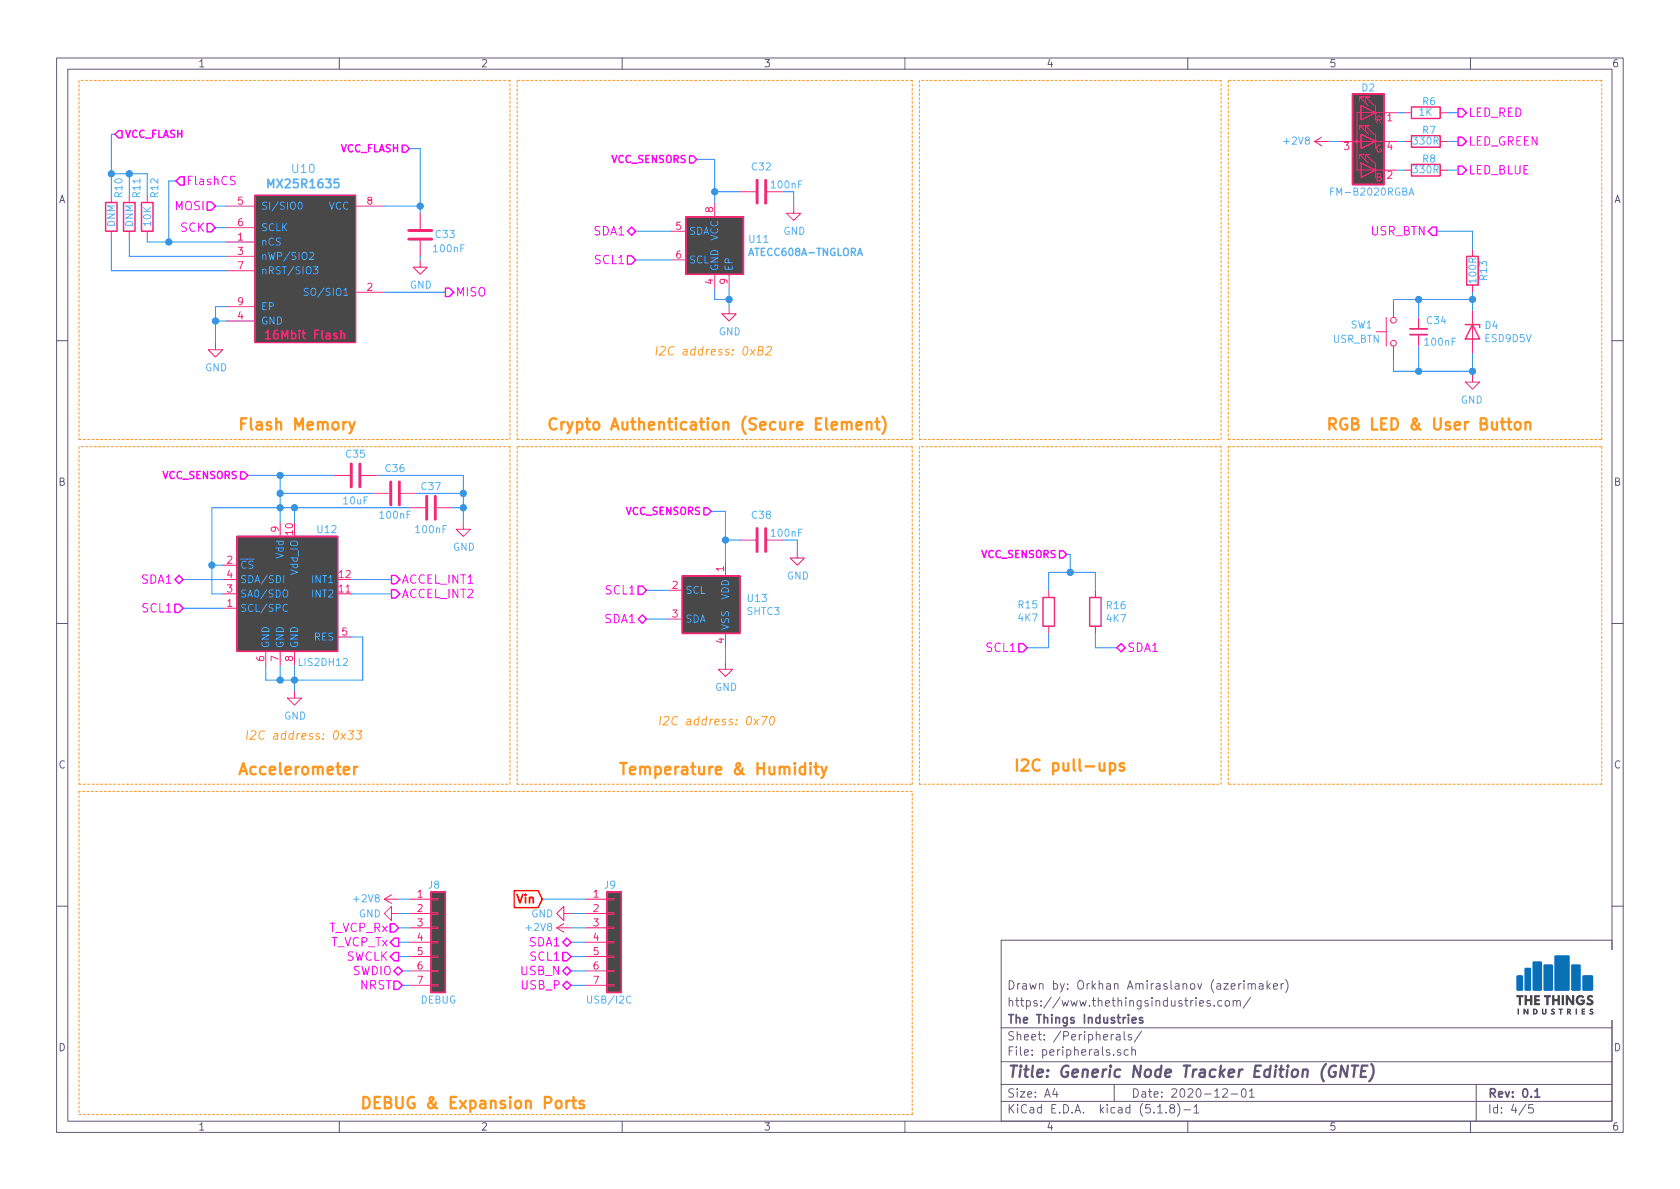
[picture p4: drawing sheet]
EESchema Schematic File Version 4
EELAYER 30 0
EELAYER END
$Descr A4 11693 8268
encoding utf-8
Sheet 4 5
Title "Generic Node Tracker Edition (GNTE)"
Date "2020-12-01"
Rev "0.1"
Comp "The Things Industries"
Comment1 "https://www.thethingsindustries.com/"
Comment2 "Drawn by: Orkhan Amiraslanov (azerimaker)"
Comment3 ""
Comment4 ""
$EndDescr
Text HLabel 1725 3300 0    50   Input ~ 10
VCC_SENSORS
Text HLabel 2850 1025 0    50   Input ~ 10
VCC_FLASH
Text HLabel 4950 3550 0    50   Input ~ 10
VCC_SENSORS
$Comp
L pcb-LR1110-rescue:MX25R1635-node-lib-v1-pcb-LR1110-rescue U10
U 1 1
P 1775 1425
F 0 "U10" H 2112 1687 59  0000 C CNN
F 1 "MX25R1635" H 2112 1582 59  0000 C CNB
F 2 "node-lib-v1:FLASH_UFDFN-8-MX25R1635F" H 1775 1425 59  0001 C CNN
F 3 "" H 1775 1425 59  0001 C CNN
F 4 "MX25R1635FZUIL0" H 1775 1425 50  0001 C CNN "MPN"
F 5 "https://www.digikey.com/short/zwbqjc" H 1775 1425 50  0001 C CNN "URL"
	1    1775 1425
	1    0    0    -1  
$EndComp
$Comp
L power:GND #PWR063
U 1 1
P 2050 4800
F 0 "#PWR063" H 2050 4550 50  0001 C CNN
F 1 "GND" H 2055 4627 50  0000 C CNN
F 2 "" H 2050 4800 50  0001 C CNN
F 3 "" H 2050 4800 50  0001 C CNN
	1    2050 4800
	1    0    0    -1  
$EndComp
Wire Wire Line
	1850 4625 1850 4725
Wire Wire Line
	1850 4725 1950 4725
Wire Wire Line
	2050 4725 2050 4800
Connection ~ 1950 4725
Wire Wire Line
	1950 4725 2050 4725
Wire Wire Line
	1950 4625 1950 4725
Wire Wire Line
	2050 4625 2050 4725
Connection ~ 2050 4725
Wire Wire Line
	2450 4425 2525 4425
Wire Wire Line
	2525 4425 2525 4725
Wire Wire Line
	2525 4725 2050 4725
$Comp
L Device:C C35
U 1 1
P 2475 3300
F 0 "C35" V 2325 3300 50  0000 C CNN
F 1 "10uF" V 2650 3300 50  0000 C CNN
F 2 "Capacitor_SMD:C_0402_1005Metric" H 2513 3150 50  0001 C CNN
F 3 "~" H 2475 3300 50  0001 C CNN
F 4 "JMK107ABJ106KA-T" V 2475 3300 50  0001 C CNN "MPN"
F 5 "" H 2475 3300 50  0001 C CNN "DNM_MPN"
F 6 "https://lcsc.com/product-detail/Others_Taiyo-Yuden_JMK107ABJ106KA-T_Taiyo-Yuden-JMK107ABJ106KA-T_C319196.html" H 2475 3300 50  0001 C CNN "URL"
F 7 "C1608X5R0J106K080AB" H 2475 3300 50  0001 C CNN "ALT_MPN"
	1    2475 3300
	0    1    1    0   
$EndComp
$Comp
L Device:C C36
U 1 1
P 2750 3425
F 0 "C36" V 2575 3425 50  0000 C CNN
F 1 "100nF" V 2900 3425 50  0000 C CNN
F 2 "Capacitor_SMD:C_0402_1005Metric" H 2788 3275 50  0001 C CNN
F 3 "~" H 2750 3425 50  0001 C CNN
F 4 "CC0402KRX7R7BB104" H 2750 3425 50  0001 C CNN "MPN"
F 5 "https://lcsc.com/product-detail/Multilayer-Ceramic-Capacitors-MLCC-SMD-SMT_YAGEO-CC0402KRX7R7BB104_C60474.html" H 2750 3425 50  0001 C CNN "URL"
	1    2750 3425
	0    1    1    0   
$EndComp
$Comp
L Device:C C37
U 1 1
P 3000 3525
F 0 "C37" V 2850 3525 50  0000 C CNN
F 1 "100nF" V 3150 3525 50  0000 C CNN
F 2 "Capacitor_SMD:C_0402_1005Metric" H 3038 3375 50  0001 C CNN
F 3 "~" H 3000 3525 50  0001 C CNN
F 4 "CC0402KRX7R7BB104" H 3000 3525 50  0001 C CNN "MPN"
F 5 "https://lcsc.com/product-detail/Multilayer-Ceramic-Capacitors-MLCC-SMD-SMT_YAGEO-CC0402KRX7R7BB104_C60474.html" H 3000 3525 50  0001 C CNN "URL"
	1    3000 3525
	0    1    1    0   
$EndComp
Wire Wire Line
	1725 3300 1950 3300
Wire Wire Line
	2325 3300 1950 3300
Connection ~ 1950 3300
Wire Wire Line
	1950 3300 1950 3425
Wire Wire Line
	2600 3425 1950 3425
Connection ~ 1950 3425
Wire Wire Line
	1950 3425 1950 3525
Wire Wire Line
	2850 3525 2050 3525
Connection ~ 1950 3525
Wire Wire Line
	1950 3525 1950 3625
Wire Wire Line
	2050 3625 2050 3525
Connection ~ 2050 3525
Wire Wire Line
	2050 3525 1950 3525
$Comp
L power:GND #PWR058
U 1 1
P 3225 3625
F 0 "#PWR058" H 3225 3375 50  0001 C CNN
F 1 "GND" H 3230 3452 50  0000 C CNN
F 2 "" H 3225 3625 50  0001 C CNN
F 3 "" H 3225 3625 50  0001 C CNN
	1    3225 3625
	1    0    0    -1  
$EndComp
Wire Wire Line
	2625 3300 3225 3300
Wire Wire Line
	3225 3300 3225 3425
Wire Wire Line
	2900 3425 3225 3425
Connection ~ 3225 3425
Wire Wire Line
	3225 3425 3225 3525
Wire Wire Line
	3150 3525 3225 3525
Connection ~ 3225 3525
Wire Wire Line
	3225 3525 3225 3625
Wire Wire Line
	1550 3925 1475 3925
Wire Wire Line
	1475 3925 1475 3525
Wire Wire Line
	1475 3525 1950 3525
Wire Wire Line
	1550 4225 1275 4225
Wire Wire Line
	1550 4025 1275 4025
Wire Wire Line
	2450 4125 2725 4125
Text Notes 1700 5150 0    59   Italic 0
I2C address: 0x33
Wire Wire Line
	1550 4125 1475 4125
Wire Wire Line
	1475 4125 1475 3925
Connection ~ 1475 3925
Wire Notes Line
	550  3100 550  5450
Wire Notes Line
	550  5450 3550 5450
Wire Notes Line
	3550 5450 3550 3100
Wire Notes Line
	3550 3100 550  3100
Text Notes 1650 5400 0    79   ~ 16
Accelerometer
Text HLabel 2725 4125 2    59   Output ~ 0
ACCEL_INT2
$Comp
L Device:C C33
U 1 1
P 2925 1625
F 0 "C33" H 2750 1625 50  0000 C CNN
F 1 "100nF" H 2725 1725 50  0000 C CNN
F 2 "Capacitor_SMD:C_0402_1005Metric" H 2963 1475 50  0001 C CNN
F 3 "~" H 2925 1625 50  0001 C CNN
F 4 "CC0402KRX7R7BB104" H 2925 1625 50  0001 C CNN "MPN"
F 5 "https://lcsc.com/product-detail/Multilayer-Ceramic-Capacitors-MLCC-SMD-SMT_YAGEO-CC0402KRX7R7BB104_C60474.html" H 2925 1625 50  0001 C CNN "URL"
	1    2925 1625
	-1   0    0    1   
$EndComp
$Comp
L power:GND #PWR052
U 1 1
P 2925 1800
F 0 "#PWR052" H 2925 1550 50  0001 C CNN
F 1 "GND" H 2930 1627 50  0000 C CNN
F 2 "" H 2925 1800 50  0001 C CNN
F 3 "" H 2925 1800 50  0001 C CNN
	1    2925 1800
	1    0    0    -1  
$EndComp
Wire Wire Line
	2925 1775 2925 1800
$Comp
L power:GND #PWR054
U 1 1
P 1500 2375
F 0 "#PWR054" H 1500 2125 50  0001 C CNN
F 1 "GND" H 1505 2202 50  0000 C CNN
F 2 "" H 1500 2375 50  0001 C CNN
F 3 "" H 1500 2375 50  0001 C CNN
	1    1500 2375
	1    0    0    -1  
$EndComp
Wire Wire Line
	2925 1025 2925 1425
Connection ~ 2925 1425
Wire Wire Line
	2925 1425 2925 1475
Wire Wire Line
	1575 2225 1500 2225
Wire Wire Line
	1500 2225 1500 2375
Wire Wire Line
	1575 1425 1500 1425
Wire Wire Line
	1575 1575 1500 1575
$Comp
L Device:R R11
U 1 1
P 900 1500
F 0 "R11" V 950 1625 50  0000 L CNN
F 1 "DNM" V 900 1425 50  0000 L CNN
F 2 "Resistor_SMD:R_0402_1005Metric" V 830 1500 50  0001 C CNN
F 3 "~" H 900 1500 50  0001 C CNN
F 4 "DNM" H 900 1500 50  0001 C CNN "MPN"
F 5 "~" H 900 1500 50  0001 C CNN "URL"
	1    900  1500
	1    0    0    -1  
$EndComp
$Comp
L Device:R R10
U 1 1
P 775 1500
F 0 "R10" V 825 1625 50  0000 L CNN
F 1 "DNM" V 775 1425 50  0000 L CNN
F 2 "Resistor_SMD:R_0402_1005Metric" V 705 1500 50  0001 C CNN
F 3 "~" H 775 1500 50  0001 C CNN
F 4 "DNM" H 775 1500 50  0001 C CNN "MPN"
F 5 "~" H 775 1500 50  0001 C CNN "URL"
	1    775  1500
	1    0    0    -1  
$EndComp
Text HLabel 800  925  2    50   Input ~ 10
VCC_FLASH
Wire Wire Line
	775  1200 775  1350
Wire Wire Line
	900  1350 900  1200
Connection ~ 900  1200
Wire Wire Line
	900  1200 775  1200
Wire Wire Line
	1025 1350 1025 1200
Wire Wire Line
	1025 1200 900  1200
Wire Wire Line
	1025 1675 1025 1650
Wire Wire Line
	900  1775 900  1650
Wire Wire Line
	900  1775 1575 1775
Wire Wire Line
	775  1875 775  1650
Wire Wire Line
	775  1875 1575 1875
Text HLabel 1500 1425 0    59   Input ~ 0
MOSI
Text HLabel 1500 1575 0    59   Input ~ 0
SCK
Wire Notes Line
	550  3050 3550 3050
Wire Notes Line
	3550 3050 3550 550 
Wire Notes Line
	3550 550  550  550 
Wire Notes Line
	550  550  550  3050
Text Notes 1650 3000 0    79   ~ 16
Flash Memory
Wire Wire Line
	2675 1425 2925 1425
Text HLabel 3100 2025 2    59   Output ~ 0
MISO
Wire Wire Line
	1575 2125 1500 2125
Wire Wire Line
	1500 2125 1500 2225
Connection ~ 1500 2225
Wire Wire Line
	2850 1025 2925 1025
$Comp
L Device:C C32
U 1 1
P 5300 1325
F 0 "C32" V 5125 1325 50  0000 C CNN
F 1 "100nF" V 5250 1500 50  0000 C CNN
F 2 "Capacitor_SMD:C_0402_1005Metric" H 5338 1175 50  0001 C CNN
F 3 "~" H 5300 1325 50  0001 C CNN
F 4 "CC0402KRX7R7BB104" H 5300 1325 50  0001 C CNN "MPN"
F 5 "https://lcsc.com/product-detail/Multilayer-Ceramic-Capacitors-MLCC-SMD-SMT_YAGEO-CC0402KRX7R7BB104_C60474.html" H 5300 1325 50  0001 C CNN "URL"
	1    5300 1325
	0    1    1    0   
$EndComp
$Comp
L power:GND #PWR053
U 1 1
P 5075 2125
F 0 "#PWR053" H 5075 1875 50  0001 C CNN
F 1 "GND" H 5080 1952 50  0000 C CNN
F 2 "" H 5075 2125 50  0001 C CNN
F 3 "" H 5075 2125 50  0001 C CNN
	1    5075 2125
	1    0    0    -1  
$EndComp
$Comp
L power:GND #PWR051
U 1 1
P 5525 1425
F 0 "#PWR051" H 5525 1175 50  0001 C CNN
F 1 "GND" H 5530 1252 50  0000 C CNN
F 2 "" H 5525 1425 50  0001 C CNN
F 3 "" H 5525 1425 50  0001 C CNN
	1    5525 1425
	1    0    0    -1  
$EndComp
Wire Wire Line
	5075 2000 5075 2075
Wire Wire Line
	4975 2000 4975 2075
Wire Wire Line
	4975 2075 5075 2075
Connection ~ 5075 2075
Wire Wire Line
	5075 2075 5075 2125
Wire Wire Line
	5450 1325 5525 1325
Wire Wire Line
	5525 1325 5525 1425
Wire Wire Line
	4975 1100 4975 1325
Wire Wire Line
	5150 1325 4975 1325
Connection ~ 4975 1325
Wire Wire Line
	4975 1325 4975 1400
$Comp
L Security:ATECC608A-MAHDA U11
U 1 1
P 4975 1700
F 0 "U11" H 4745 1746 50  0000 R CNN
F 1 "ATECC608A-TNGLORA" H 4745 1655 50  0000 R CNB
F 2 "Package_DFN_QFN:DFN-8-1EP_3x2mm_P0.5mm_EP1.3x1.5mm" H 4975 1700 50  0001 C CNN
F 3 "http://ww1.microchip.com/downloads/en/DeviceDoc/ATECC608A-CryptoAuthentication-Device-Summary-Data-Sheet-DS40001977B.pdf" H 5125 1950 50  0001 C CNN
F 4 "ATECC608A-TNGLORAU-B" H 4975 1700 50  0001 C CNN "MPN"
F 5 "https://www.microchip.com/wwwproducts/en/ATECC608A-TNGLORA" H 4975 1700 50  0001 C CNN "URL"
	1    4975 1700
	-1   0    0    -1  
$EndComp
Wire Notes Line
	3600 550  3600 3050
Wire Notes Line
	3600 3050 6350 3050
Wire Notes Line
	6350 3050 6350 550 
Wire Notes Line
	6350 550  3600 550 
Text Notes 3800 3000 0    79   ~ 16
Crypto Authentication (Secure Element)
Text Notes 9225 3000 0    79   ~ 16
RGB LED & User Button
Wire Notes Line
	6400 550  6400 3050
Wire Notes Line
	6400 3050 8500 3050
Wire Notes Line
	8500 3050 8500 550 
Wire Notes Line
	8500 550  6400 550 
Wire Notes Line
	8550 550  8550 3050
Wire Notes Line
	8550 3050 11150 3050
Wire Notes Line
	11150 3050 11150 550 
Wire Notes Line
	11150 550  8550 550 
Text Notes 4550 2475 0    59   Italic 0
I2C address: 0xB2
$Comp
L Device:C C38
U 1 1
P 5300 3750
F 0 "C38" V 5125 3750 50  0000 C CNN
F 1 "100nF" V 5250 3925 50  0000 C CNN
F 2 "Capacitor_SMD:C_0402_1005Metric" H 5338 3600 50  0001 C CNN
F 3 "~" H 5300 3750 50  0001 C CNN
F 4 "CC0402KRX7R7BB104" H 5300 3750 50  0001 C CNN "MPN"
F 5 "https://lcsc.com/product-detail/Multilayer-Ceramic-Capacitors-MLCC-SMD-SMT_YAGEO-CC0402KRX7R7BB104_C60474.html" H 5300 3750 50  0001 C CNN "URL"
	1    5300 3750
	0    1    1    0   
$EndComp
$Comp
L power:GND #PWR059
U 1 1
P 5550 3825
F 0 "#PWR059" H 5550 3575 50  0001 C CNN
F 1 "GND" H 5555 3652 50  0000 C CNN
F 2 "" H 5550 3825 50  0001 C CNN
F 3 "" H 5550 3825 50  0001 C CNN
	1    5550 3825
	1    0    0    -1  
$EndComp
Wire Wire Line
	5450 3750 5550 3750
Wire Wire Line
	5550 3750 5550 3825
Wire Wire Line
	4950 3550 5050 3550
Wire Wire Line
	5050 3550 5050 3750
Wire Wire Line
	5150 3750 5050 3750
Connection ~ 5050 3750
Wire Wire Line
	5050 3750 5050 3900
Wire Wire Line
	4650 4100 4500 4100
Wire Wire Line
	4500 4300 4650 4300
$Comp
L power:GND #PWR062
U 1 1
P 5050 4600
F 0 "#PWR062" H 5050 4350 50  0001 C CNN
F 1 "GND" H 5055 4427 50  0000 C CNN
F 2 "" H 5050 4600 50  0001 C CNN
F 3 "" H 5050 4600 50  0001 C CNN
	1    5050 4600
	1    0    0    -1  
$EndComp
Wire Wire Line
	5050 4500 5050 4600
Text Notes 4300 5400 0    79   ~ 16
Temperature & Humidity
Text Notes 4575 5050 0    59   Italic 0
I2C address: 0x70
Wire Notes Line
	3600 5450 6350 5450
Wire Notes Line
	6350 5450 6350 3100
Wire Notes Line
	6350 3100 3600 3100
Wire Notes Line
	3600 3100 3600 5450
Wire Wire Line
	4425 1800 4675 1800
Wire Wire Line
	4850 1100 4975 1100
Wire Wire Line
	4425 1600 4675 1600
Wire Wire Line
	7625 4400 7625 4500
Wire Wire Line
	7300 4400 7300 4500
Connection ~ 7450 3975
Wire Wire Line
	7300 3975 7300 4100
Wire Wire Line
	7450 3975 7300 3975
Wire Wire Line
	7625 3975 7625 4100
Wire Wire Line
	7450 3975 7625 3975
Wire Wire Line
	7450 3850 7450 3975
Wire Wire Line
	7425 3850 7450 3850
Text Notes 7050 5375 0    79   ~ 16
I2C pull-ups
Text HLabel 7425 3850 0    50   Input ~ 10
VCC_SENSORS
$Comp
L Device:R R16
U 1 1
P 7625 4250
F 0 "R16" H 7695 4296 50  0000 L CNN
F 1 "4K7" H 7695 4205 50  0000 L CNN
F 2 "Resistor_SMD:R_0402_1005Metric" V 7555 4250 50  0001 C CNN
F 3 "~" H 7625 4250 50  0001 C CNN
F 4 "AC0402FR-074K7L" H 7625 4250 50  0001 C CNN "MPN"
F 5 "https://lcsc.com/product-detail/Chip-Resistor-Surface-Mount_YAGEO-AC0402FR-074K7L_C174364.html" H 7625 4250 50  0001 C CNN "URL"
	1    7625 4250
	1    0    0    -1  
$EndComp
$Comp
L Device:R R15
U 1 1
P 7300 4250
F 0 "R15" H 7231 4204 50  0000 R CNN
F 1 "4K7" H 7231 4295 50  0000 R CNN
F 2 "Resistor_SMD:R_0402_1005Metric" V 7230 4250 50  0001 C CNN
F 3 "~" H 7300 4250 50  0001 C CNN
F 4 "AC0402FR-074K7L" H 7300 4250 50  0001 C CNN "MPN"
F 5 "https://lcsc.com/product-detail/Chip-Resistor-Surface-Mount_YAGEO-AC0402FR-074K7L_C174364.html" H 7300 4250 50  0001 C CNN "URL"
	1    7300 4250
	1    0    0    1   
$EndComp
Text Notes 2500 7725 0    79   ~ 16
DEBUG & Expansion Ports
Text HLabel 1225 1250 2    59   Input ~ 0
FlashCS
$Comp
L Device:R R12
U 1 1
P 1025 1500
F 0 "R12" V 1075 1625 50  0000 L CNN
F 1 "10K" V 1025 1425 50  0000 L CNN
F 2 "Resistor_SMD:R_0402_1005Metric" V 955 1500 50  0001 C CNN
F 3 "~" H 1025 1500 50  0001 C CNN
F 4 "AC0402JR-0710KL" H 1025 1500 50  0001 C CNN "MPN"
F 5 "https://lcsc.com/product-detail/Chip-Resistor-Surface-Mount_YAGEO-AC0402JR-0710KL_C144731.html" H 1025 1500 50  0001 C CNN "URL"
	1    1025 1500
	1    0    0    -1  
$EndComp
Wire Wire Line
	3975 6550 4075 6550
Wire Notes Line
	6400 3100 6400 5450
Wire Notes Line
	6400 5450 8500 5450
Wire Notes Line
	8500 5450 8500 3100
Wire Notes Line
	8500 3100 6400 3100
Wire Notes Line
	11150 3100 11150 5450
Wire Notes Line
	11150 5450 8550 5450
Wire Notes Line
	8550 5450 8550 3100
Wire Notes Line
	8550 3100 11150 3100
$Comp
L power:+2V8 #PWR065
U 1 1
P 2775 6250
F 0 "#PWR065" H 2775 6100 50  0001 C CNN
F 1 "+2V8" V 2775 6475 50  0000 C CNN
F 2 "" H 2775 6250 50  0001 C CNN
F 3 "" H 2775 6250 50  0001 C CNN
	1    2775 6250
	0    -1   -1   0   
$EndComp
Text HLabel 2775 6550 0    59   Output ~ 0
T_VCP_Tx
Text HLabel 2775 6450 0    59   Input ~ 0
T_VCP_Rx
Wire Notes Line
	550  5500 550  7750
Wire Notes Line
	550  7750 6350 7750
Wire Notes Line
	6350 7750 6350 5500
Wire Notes Line
	6350 5500 550  5500
Wire Wire Line
	4075 6650 3975 6650
Wire Wire Line
	800  925  775  925 
Wire Wire Line
	775  925  775  1200
Connection ~ 775  1200
Wire Wire Line
	1025 1675 1175 1675
Wire Wire Line
	1225 1250 1175 1250
Wire Wire Line
	1175 1250 1175 1675
Connection ~ 1175 1675
Wire Wire Line
	1175 1675 1575 1675
Text HLabel 4850 1100 0    50   Input ~ 10
VCC_SENSORS
Text HLabel 4500 4300 0    59   BiDi ~ 0
SDA1
Text HLabel 4500 4100 0    59   Input ~ 0
SCL1
Text HLabel 1275 4225 0    59   Input ~ 0
SCL1
Text HLabel 1275 4025 0    59   BiDi ~ 0
SDA1
Text HLabel 4425 1600 0    59   BiDi ~ 0
SDA1
Text HLabel 4425 1800 0    59   Input ~ 0
SCL1
Text HLabel 7150 4500 0    59   Input ~ 0
SCL1
Text HLabel 7775 4500 2    59   BiDi ~ 0
SDA1
$Comp
L Device:R R7
U 1 1
P 9925 975
F 0 "R7" V 10000 1050 50  0000 R CNN
F 1 "330R" V 9925 1075 50  0000 R CNN
F 2 "Resistor_SMD:R_0402_1005Metric" V 9855 975 50  0001 C CNN
F 3 "~" H 9925 975 50  0001 C CNN
F 4 "AC0402FR-07330RL" H 9925 975 50  0001 C CNN "MPN"
F 5 "https://lcsc.com/product-detail/Chip-Resistor-Surface-Mount_YAGEO-AC0402FR-07330RL_C226996.html" H 9925 975 50  0001 C CNN "URL"
	1    9925 975 
	0    1    -1   0   
$EndComp
$Comp
L power:+2V8 #PWR049
U 1 1
P 9250 975
F 0 "#PWR049" H 9250 825 50  0001 C CNN
F 1 "+2V8" V 9250 1200 50  0000 C CNN
F 2 "" H 9250 975 50  0001 C CNN
F 3 "" H 9250 975 50  0001 C CNN
	1    9250 975 
	0    -1   -1   0   
$EndComp
$Comp
L Device:R R6
U 1 1
P 9925 775
F 0 "R6" V 10000 850 50  0000 R CNN
F 1 "1K" V 9925 825 50  0000 R CNN
F 2 "Resistor_SMD:R_0402_1005Metric" V 9855 775 50  0001 C CNN
F 3 "~" H 9925 775 50  0001 C CNN
F 4 "RC0402FR-071KL" H 9925 775 50  0001 C CNN "MPN"
F 5 "https://lcsc.com/product-detail/Chip-Resistor-Surface-Mount_1KR-1001-1_C106235.html" H 9925 775 50  0001 C CNN "URL"
	1    9925 775 
	0    1    -1   0   
$EndComp
$Comp
L pcb-LR1110-rescue:FM-B2020RGBA-node-lib-v1-pcb-LR1110-rescue D2
U 1 1
P 9525 975
AR Path="/5F82CE67" Ref="D2"  Part="1" 
AR Path="/5EB1DE63/5F82CE67" Ref="D2"  Part="1" 
F 0 "D2" H 9525 1350 50  0000 C CNN
F 1 "FM-B2020RGBA" H 9500 625 50  0000 C CNN
F 2 "LED_SMD:LED_Cree-PLCC4_2x2mm_CW" H 9525 925 50  0001 C CNN
F 3 "~" H 9525 925 50  0001 C CNN
F 4 "FM-B2020RGBA-HG" H 9525 975 50  0001 C CNN "MPN"
F 5 "https://lcsc.com/product-detail/Light-Emitting-Diodes-LED_Foshan-NationStar-Optoelectronics-FM-B2020RGBA-HG_C108793.html" H 9525 975 50  0001 C CNN "URL"
	1    9525 975 
	-1   0    0    -1  
$EndComp
$Comp
L Device:R R8
U 1 1
P 9925 1175
F 0 "R8" V 10000 1250 50  0000 R CNN
F 1 "330R" V 9925 1275 50  0000 R CNN
F 2 "Resistor_SMD:R_0402_1005Metric" V 9855 1175 50  0001 C CNN
F 3 "~" H 9925 1175 50  0001 C CNN
F 4 "AC0402FR-07330RL" H 9925 1175 50  0001 C CNN "MPN"
F 5 "https://lcsc.com/product-detail/Chip-Resistor-Surface-Mount_YAGEO-AC0402FR-07330RL_C226996.html" H 9925 1175 50  0001 C CNN "URL"
	1    9925 1175
	0    1    -1   0   
$EndComp
Wire Wire Line
	9250 975  9325 975 
Wire Wire Line
	9725 775  9775 775 
Wire Wire Line
	9775 975  9725 975 
Wire Wire Line
	9725 1175 9775 1175
Text HLabel 10150 775  2    59   Output ~ 0
LED_RED
Wire Wire Line
	10075 775  10150 775 
Text HLabel 10150 975  2    59   Output ~ 0
LED_GREEN
Wire Wire Line
	10150 975  10075 975 
Wire Wire Line
	10075 1175 10150 1175
Wire Wire Line
	7150 4500 7300 4500
Wire Wire Line
	7625 4500 7775 4500
Wire Wire Line
	2675 2025 3100 2025
Text HLabel 2775 6650 0    59   Output ~ 0
SWCLK
Text HLabel 2800 6750 0    59   BiDi ~ 0
SWDIO
Text HLabel 2800 6850 0    59   Input ~ 0
NRST
Wire Wire Line
	2775 6350 2850 6350
Wire Wire Line
	2850 6450 2775 6450
Wire Wire Line
	2775 6650 2850 6650
Wire Wire Line
	2850 6250 2775 6250
Wire Wire Line
	2800 6750 2850 6750
Wire Wire Line
	2800 6850 2850 6850
$Comp
L power:GND #PWR066
U 1 1
P 2775 6350
F 0 "#PWR066" H 2775 6100 50  0001 C CNN
F 1 "GND" V 2775 6150 50  0000 C CNN
F 2 "" H 2775 6350 50  0001 C CNN
F 3 "" H 2775 6350 50  0001 C CNN
	1    2775 6350
	0    1    1    0   
$EndComp
Wire Wire Line
	2450 4025 2725 4025
$Comp
L Connector_Generic:Conn_01x07 J8
U 1 1
P 3050 6550
F 0 "J8" H 2975 6950 50  0000 L CNN
F 1 "DEBUG" H 2925 6150 50  0000 L CNN
F 2 "Connector_PinSocket_2.54mm:PinSocket_1x07_P2.54mm_Vertical" H 3050 6550 50  0001 C CNN
F 3 "~" H 3050 6550 50  0001 C CNN
F 4 "C124418" H 3050 6550 50  0001 C CNN "ALT_MPN"
F 5 "DNM" H 3050 6550 50  0001 C CNN "MPN"
F 6 "https://lcsc.com/product-detail/Pin-Header-Female-Header_Ckmtw-Shenzhen-Cankemeng-C124418_C124418.html" H 3050 6550 50  0001 C CNN "URL"
	1    3050 6550
	1    0    0    -1  
$EndComp
Wire Wire Line
	2775 6550 2850 6550
$Comp
L power:GND #PWR067
U 1 1
P 3975 6350
F 0 "#PWR067" H 3975 6100 50  0001 C CNN
F 1 "GND" V 3975 6150 50  0000 C CNN
F 2 "" H 3975 6350 50  0001 C CNN
F 3 "" H 3975 6350 50  0001 C CNN
	1    3975 6350
	0    1    1    0   
$EndComp
Wire Wire Line
	4075 6450 3975 6450
Wire Wire Line
	4075 6350 3975 6350
$Comp
L Connector_Generic:Conn_01x07 J9
U 1 1
P 4275 6550
F 0 "J9" H 4200 6950 50  0000 L CNN
F 1 "USB/I2C" H 4075 6150 50  0000 L CNN
F 2 "Connector_PinSocket_2.54mm:PinSocket_1x07_P2.54mm_Vertical" H 4275 6550 50  0001 C CNN
F 3 "~" H 4275 6550 50  0001 C CNN
F 4 "C124418" H 4275 6550 50  0001 C CNN "ALT_MPN"
F 5 "DNM" H 4275 6550 50  0001 C CNN "MPN"
F 6 "https://lcsc.com/product-detail/Pin-Header-Female-Header_Ckmtw-Shenzhen-Cankemeng-C124418_C124418.html" H 4275 6550 50  0001 C CNN "URL"
	1    4275 6550
	1    0    0    -1  
$EndComp
$Comp
L power:+2V8 #PWR069
U 1 1
P 3975 6450
F 0 "#PWR069" H 3975 6300 50  0001 C CNN
F 1 "+2V8" V 3975 6675 50  0000 C CNN
F 2 "" H 3975 6450 50  0001 C CNN
F 3 "" H 3975 6450 50  0001 C CNN
	1    3975 6450
	0    -1   -1   0   
$EndComp
Text GLabel 3775 6250 0    59   Input ~ 12
Vin
Wire Wire Line
	3975 6850 4075 6850
Wire Wire Line
	3775 6250 4075 6250
Wire Wire Line
	3975 6750 4075 6750
Text HLabel 10150 1175 2    59   Output ~ 0
LED_BLUE
$Comp
L pcb-LR1110-rescue:LIS2DH12-node-lib-v1-pcb-LR1110-rescue U12
U 1 1
P 1950 4125
F 0 "U12" H 2275 4575 50  0000 C CNN
F 1 "LIS2DH12" H 2250 3650 50  0000 C CNN
F 2 "Package_LGA:LGA-12_2x2mm_P0.5mm" H 2100 4675 50  0001 L CNN
F 3 "https://www.st.com/resource/en/datasheet/lis2dh12.pdf" H 1600 4125 50  0001 C CNN
F 4 "LIS2DH12TR" H 1950 4125 50  0001 C CNN "MPN"
F 5 "https://lcsc.com/product-detail/Motion-Sensors-Accelerometers_STMicroelectronics-LIS2DH12TR_C110926.html" H 1950 4125 50  0001 C CNN "URL"
	1    1950 4125
	1    0    0    -1  
$EndComp
$Comp
L Sensor_Humidity:SHTC3 U13
U 1 1
P 4950 4200
F 0 "U13" H 5194 4246 50  0000 L CNN
F 1 "SHTC3" H 5194 4155 50  0000 L CNN
F 2 "node-lib-v1:Sensirion_DFN-4-1EP_2x2mm_P1mm_EP0.7x1.6mm" H 5150 3850 50  0001 C CNN
F 3 "https://www.sensirion.com/fileadmin/user_upload/customers/sensirion/Dokumente/0_Datasheets/Humidity/Sensirion_Humidity_Sensors_SHTC3_Datasheet.pdf" H 4650 4650 50  0001 C CNN
F 4 "SHTC3" H 4950 4200 50  0001 C CNN "MPN"
F 5 "https://lcsc.com/product-detail/Temperature-Humidity-Sensors_Sensirion-SHTC3_C194656.html" H 4950 4200 50  0001 C CNN "URL"
	1    4950 4200
	1    0    0    -1  
$EndComp
Text HLabel 3975 6750 0    59   BiDi ~ 0
USB_N
Text HLabel 3975 6850 0    59   BiDi ~ 0
USB_P
Text HLabel 2725 4025 2    59   Output ~ 0
ACCEL_INT1
Text HLabel 3975 6650 0    59   Input ~ 0
SCL1
Text HLabel 3975 6550 0    59   BiDi ~ 0
SDA1
Wire Wire Line
	10000 1600 10250 1600
Wire Wire Line
	10250 2025 10250 2075
Wire Wire Line
	10250 1600 10250 1725
$Comp
L Device:D_Zener D4
U 1 1
P 10250 2300
F 0 "D4" V 10204 2380 50  0000 L CNN
F 1 "ESD9D5V" V 10295 2380 50  0000 L CNN
F 2 "Diode_SMD:D_SOD-923" H 10250 2300 50  0001 C CNN
F 3 "~" H 10250 2300 50  0001 C CNN
F 4 "Diode_SMD:D_SOD-923" V 10250 2300 50  0001 C CNN "MPN"
F 5 "https://lcsc.com/product-detail/TVS_Leiditech-ESD9D5V_C384848.html" H 10250 2300 50  0001 C CNN "URL"
	1    10250 2300
	0    1    1    0   
$EndComp
Wire Wire Line
	10250 2575 10250 2600
Connection ~ 10250 2575
Wire Wire Line
	10250 2450 10250 2575
Wire Wire Line
	10250 2575 9875 2575
Wire Wire Line
	9875 2575 9700 2575
Connection ~ 9875 2575
Wire Wire Line
	9875 2400 9875 2575
Wire Wire Line
	9875 2075 9700 2075
Wire Wire Line
	9875 2200 9875 2075
Connection ~ 9875 2075
Wire Wire Line
	10250 2075 9875 2075
Wire Wire Line
	9700 2075 9700 2100
Connection ~ 10250 2075
Wire Wire Line
	10250 2075 10250 2150
Wire Wire Line
	9700 2500 9700 2575
$Comp
L Device:C_Small C?
U 1 1
P 9875 2300
AR Path="/5EA70AC3/5F6EDA32" Ref="C?"  Part="1" 
AR Path="/5EB1DE63/5F6EDA32" Ref="C34"  Part="1" 
F 0 "C34" H 9750 2225 50  0000 C CNN
F 1 "100nF" H 9725 2375 50  0000 C CNN
F 2 "Capacitor_SMD:C_0402_1005Metric" H 9875 2300 50  0001 C CNN
F 3 "~" H 9875 2300 50  0001 C CNN
F 4 "CC0402KRX7R7BB104" H 9875 2300 50  0001 C CNN "MPN"
F 5 "https://lcsc.com/product-detail/Multilayer-Ceramic-Capacitors-MLCC-SMD-SMT_YAGEO-CC0402KRX7R7BB104_C60474.html" H 9875 2300 50  0001 C CNN "URL"
	1    9875 2300
	-1   0    0    1   
$EndComp
$Comp
L Device:R R13
U 1 1
P 10250 1875
F 0 "R13" V 10325 1950 50  0000 R CNN
F 1 "100R" V 10250 1975 50  0000 R CNN
F 2 "Resistor_SMD:R_0402_1005Metric" V 10180 1875 50  0001 C CNN
F 3 "~" H 10250 1875 50  0001 C CNN
F 4 "RC0402FR-07100RL" H 10250 1875 50  0001 C CNN "MPN"
F 5 "https://lcsc.com/product-detail/Chip-Resistor-Surface-Mount_YAGEO-RC0402FR-07100RL_C106232.html" H 10250 1875 50  0001 C CNN "URL"
	1    10250 1875
	1    0    0    -1  
$EndComp
$Comp
L power:GND #PWR056
U 1 1
P 10250 2600
F 0 "#PWR056" H 10250 2350 50  0001 C CNN
F 1 "GND" H 10255 2427 50  0000 C CNN
F 2 "" H 10250 2600 50  0001 C CNN
F 3 "" H 10250 2600 50  0001 C CNN
	1    10250 2600
	-1   0    0    -1  
$EndComp
Text HLabel 10000 1600 0    59   Output ~ 0
USR_BTN
$Comp
L Switch:SW_Push SW1
U 1 1
P 9700 2300
F 0 "SW1" V 9650 2600 50  0000 R CNN
F 1 "USR_BTN" V 9750 2725 50  0000 R CNN
F 2 "node-lib-v1:PushButton_UK-B0234-SP25Y" H 9700 2500 50  0001 C CNN
F 3 "~" H 9700 2500 50  0001 C CNN
F 4 "KSC721GLFS" H 9700 2300 50  0001 C CNN "MPN"
F 5 "https://lcsc.com/product-detail/Tactile-Switches_C-K-KSC721GLFS_C221764.html" H 9700 2300 50  0001 C CNN "URL"
	1    9700 2300
	0    -1   1    0   
$EndComp
$EndSCHEMATC
